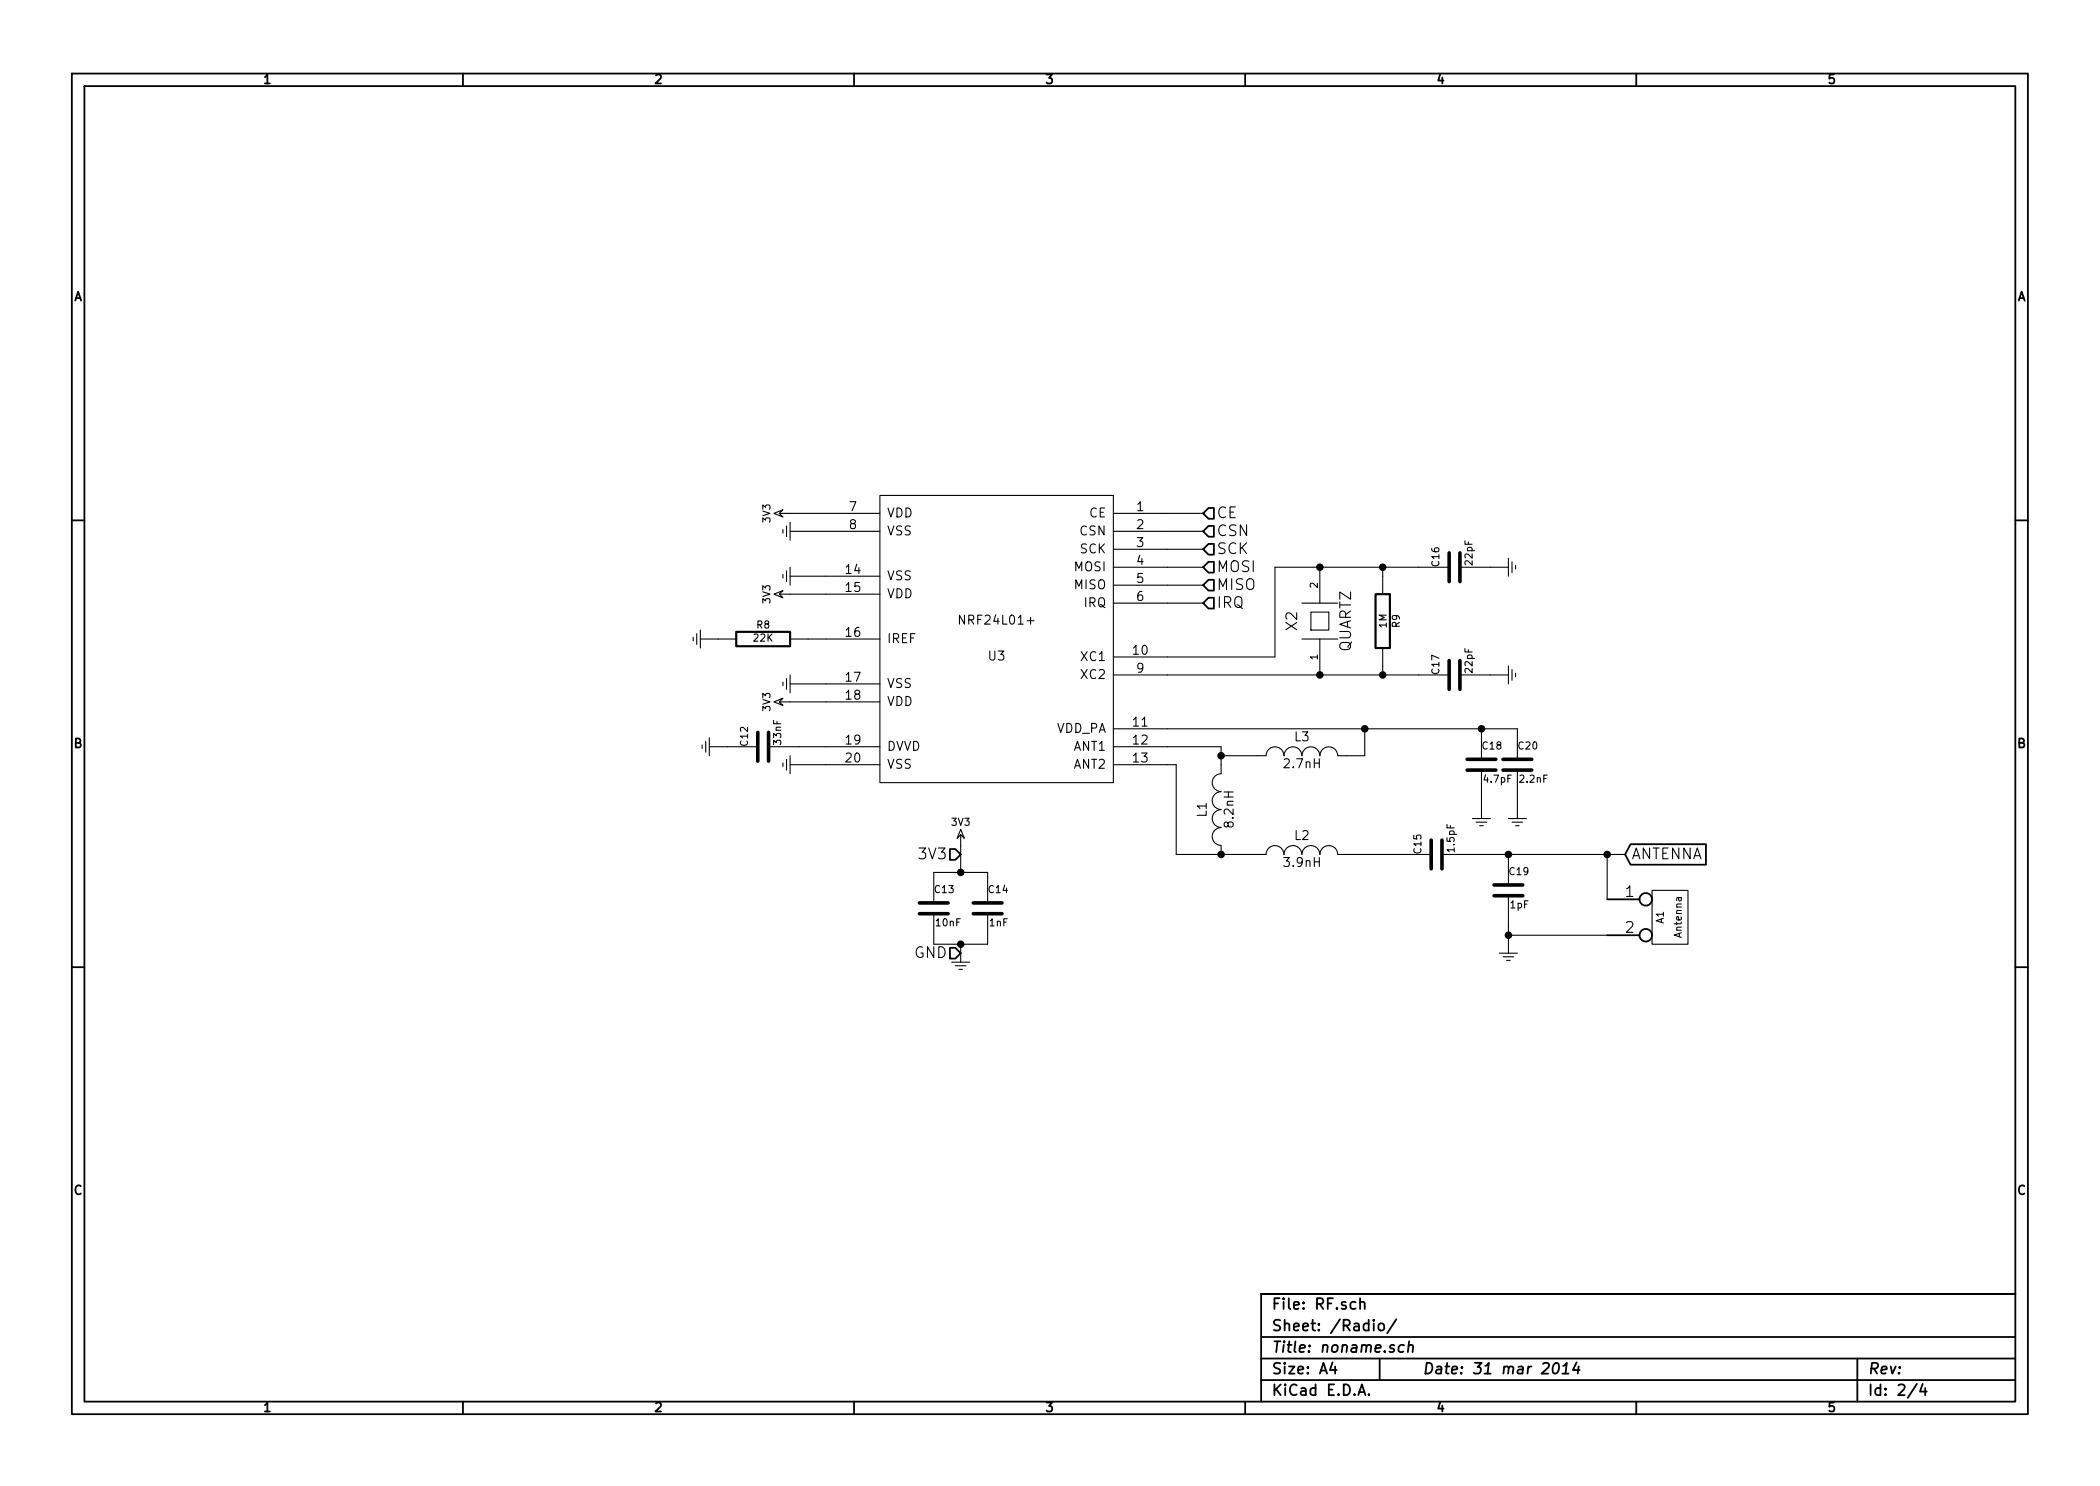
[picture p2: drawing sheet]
EESchema Schematic File Version 2  date Monday, 31 March 2014 17:10:11
LIBS:power
LIBS:device
LIBS:transistors
LIBS:conn
LIBS:linear
LIBS:regul
LIBS:74xx
LIBS:cmos4000
LIBS:adc-dac
LIBS:memory
LIBS:xilinx
LIBS:special
LIBS:microcontrollers
LIBS:dsp
LIBS:microchip
LIBS:analog_switches
LIBS:motorola
LIBS:texas
LIBS:intel
LIBS:audio
LIBS:interface
LIBS:digital-audio
LIBS:philips
LIBS:display
LIBS:cypress
LIBS:siliconi
LIBS:opto
LIBS:atmel
LIBS:contrib
LIBS:valves
LIBS:atmega16
LIBS:ATMEGA32U4
LIBS:LD1117
LIBS:MPU-6050
LIBS:nrf24l01
LIBS:nRF24L01+
LIBS:Quartz
LIBS:Tx-cache
EELAYER 27 0
EELAYER END
$Descr A4 11693 8268
encoding utf-8
Sheet 2 4
Title "noname.sch"
Date "31 mar 2014"
Rev ""
Comp ""
Comment1 ""
Comment2 ""
Comment3 ""
Comment4 ""
$EndDescr
$Comp
L NRF24L01+ U3
U 1 1
P 5550 3550
F 0 "U3" H 5550 3450 50  0000 C CNN
F 1 "NRF24L01+" H 5550 3650 50  0000 C CNN
F 2 "MODULE" H 5550 3550 50  0001 C CNN
F 3 "DOCUMENTATION" H 5550 3350 50  0001 C CNN
	1    5550 3550
	1    0    0    -1  
$EndComp
$Comp
L C C13
U 1 1
P 5200 5050
F 0 "C13" H 5200 5150 40  0000 L CNN
F 1 "10nF" H 5206 4965 40  0000 L CNN
F 2 "~" H 5238 4900 30  0000 C CNN
F 3 "~" H 5200 5050 60  0000 C CNN
	1    5200 5050
	1    0    0    -1  
$EndComp
$Comp
L 3V3 #PWR048
U 1 1
P 4400 2850
F 0 "#PWR048" H 4400 2950 40  0001 C CNN
F 1 "3V3" H 4400 2975 40  0000 C CNN
F 2 "" H 4400 2850 60  0000 C CNN
F 3 "" H 4400 2850 60  0000 C CNN
	1    4400 2850
	0    -1   -1   0   
$EndComp
$Comp
L 3V3 #PWR049
U 1 1
P 4400 3300
F 0 "#PWR049" H 4400 3400 40  0001 C CNN
F 1 "3V3" H 4400 3425 40  0000 C CNN
F 2 "" H 4400 3300 60  0000 C CNN
F 3 "" H 4400 3300 60  0000 C CNN
	1    4400 3300
	0    -1   -1   0   
$EndComp
$Comp
L 3V3 #PWR050
U 1 1
P 4400 3900
F 0 "#PWR050" H 4400 4000 40  0001 C CNN
F 1 "3V3" H 4400 4025 40  0000 C CNN
F 2 "" H 4400 3900 60  0000 C CNN
F 3 "" H 4400 3900 60  0000 C CNN
	1    4400 3900
	0    -1   -1   0   
$EndComp
$Comp
L GND #PWR051
U 1 1
P 4400 4250
F 0 "#PWR051" H 4400 4250 30  0001 C CNN
F 1 "GND" H 4400 4180 30  0001 C CNN
F 2 "" H 4400 4250 60  0000 C CNN
F 3 "" H 4400 4250 60  0000 C CNN
	1    4400 4250
	0    1    1    0   
$EndComp
$Comp
L GND #PWR052
U 1 1
P 4400 3800
F 0 "#PWR052" H 4400 3800 30  0001 C CNN
F 1 "GND" H 4400 3730 30  0001 C CNN
F 2 "" H 4400 3800 60  0000 C CNN
F 3 "" H 4400 3800 60  0000 C CNN
	1    4400 3800
	0    1    1    0   
$EndComp
$Comp
L GND #PWR053
U 1 1
P 4400 3200
F 0 "#PWR053" H 4400 3200 30  0001 C CNN
F 1 "GND" H 4400 3130 30  0001 C CNN
F 2 "" H 4400 3200 60  0000 C CNN
F 3 "" H 4400 3200 60  0000 C CNN
	1    4400 3200
	0    1    1    0   
$EndComp
$Comp
L GND #PWR054
U 1 1
P 4400 2950
F 0 "#PWR054" H 4400 2950 30  0001 C CNN
F 1 "GND" H 4400 2880 30  0001 C CNN
F 2 "" H 4400 2950 60  0000 C CNN
F 3 "" H 4400 2950 60  0000 C CNN
	1    4400 2950
	0    1    1    0   
$EndComp
$Comp
L R R8
U 1 1
P 4250 3550
F 0 "R8" V 4330 3550 40  0000 C CNN
F 1 "22K" V 4257 3551 40  0000 C CNN
F 2 "~" V 4180 3550 30  0000 C CNN
F 3 "~" H 4250 3550 30  0000 C CNN
	1    4250 3550
	0    -1   -1   0   
$EndComp
$Comp
L GND #PWR055
U 1 1
P 3900 3550
F 0 "#PWR055" H 3900 3550 30  0001 C CNN
F 1 "GND" H 3900 3480 30  0001 C CNN
F 2 "" H 3900 3550 60  0000 C CNN
F 3 "" H 3900 3550 60  0000 C CNN
	1    3900 3550
	0    1    1    0   
$EndComp
$Comp
L C C14
U 1 1
P 5500 5050
F 0 "C14" H 5500 5150 40  0000 L CNN
F 1 "1nF" H 5506 4965 40  0000 L CNN
F 2 "~" H 5538 4900 30  0000 C CNN
F 3 "~" H 5500 5050 60  0000 C CNN
	1    5500 5050
	1    0    0    -1  
$EndComp
Text HLabel 6700 2850 2    60   Input ~ 0
CE
Text HLabel 6700 2950 2    60   Input ~ 0
CSN
Text HLabel 6700 3050 2    60   Input ~ 0
SCK
Text HLabel 6700 3150 2    60   Input ~ 0
MOSI
Text HLabel 6700 3250 2    60   Input ~ 0
MISO
Text HLabel 6700 3350 2    60   Input ~ 0
IRQ
Text HLabel 5350 5300 0    60   Input ~ 0
GND
Text HLabel 5350 4750 0    60   Input ~ 0
3V3
$Comp
L R R9
U 1 1
P 7700 3450
F 0 "R9" V 7780 3450 40  0000 C CNN
F 1 "1M" V 7707 3451 40  0000 C CNN
F 2 "~" V 7630 3450 30  0000 C CNN
F 3 "~" H 7700 3450 30  0000 C CNN
	1    7700 3450
	1    0    0    -1  
$EndComp
$Comp
L C C16
U 1 1
P 8100 3150
F 0 "C16" H 8100 3250 40  0000 L CNN
F 1 "22pF" H 8106 3065 40  0000 L CNN
F 2 "~" H 8138 3000 30  0000 C CNN
F 3 "~" H 8100 3150 60  0000 C CNN
	1    8100 3150
	0    -1   -1   0   
$EndComp
$Comp
L C C17
U 1 1
P 8100 3750
F 0 "C17" H 8100 3850 40  0000 L CNN
F 1 "22pF" H 8106 3665 40  0000 L CNN
F 2 "~" H 8138 3600 30  0000 C CNN
F 3 "~" H 8100 3750 60  0000 C CNN
	1    8100 3750
	0    -1   -1   0   
$EndComp
$Comp
L GND #PWR058
U 1 1
P 8400 3150
F 0 "#PWR058" H 8400 3150 30  0001 C CNN
F 1 "GND" H 8400 3080 30  0001 C CNN
F 2 "" H 8400 3150 60  0000 C CNN
F 3 "" H 8400 3150 60  0000 C CNN
	1    8400 3150
	0    -1   -1   0   
$EndComp
$Comp
L GND #PWR059
U 1 1
P 8400 3750
F 0 "#PWR059" H 8400 3750 30  0001 C CNN
F 1 "GND" H 8400 3680 30  0001 C CNN
F 2 "" H 8400 3750 60  0000 C CNN
F 3 "" H 8400 3750 60  0000 C CNN
	1    8400 3750
	0    -1   -1   0   
$EndComp
$Comp
L INDUCTOR_SMALL L1
U 1 1
P 6800 4500
F 0 "L1" H 6800 4600 50  0000 C CNN
F 1 "8.2nH" H 6800 4450 50  0000 C CNN
F 2 "~" H 6800 4500 60  0000 C CNN
F 3 "~" H 6800 4500 60  0000 C CNN
	1    6800 4500
	0    -1   -1   0   
$EndComp
$Comp
L INDUCTOR_SMALL L2
U 1 1
P 7250 4750
F 0 "L2" H 7250 4850 50  0000 C CNN
F 1 "3.9nH" H 7250 4700 50  0000 C CNN
F 2 "~" H 7250 4750 60  0000 C CNN
F 3 "~" H 7250 4750 60  0000 C CNN
	1    7250 4750
	1    0    0    -1  
$EndComp
$Comp
L INDUCTOR_SMALL L3
U 1 1
P 7250 4200
F 0 "L3" H 7250 4300 50  0000 C CNN
F 1 "2.7nH" H 7250 4150 50  0000 C CNN
F 2 "~" H 7250 4200 60  0000 C CNN
F 3 "~" H 7250 4200 60  0000 C CNN
	1    7250 4200
	1    0    0    -1  
$EndComp
$Comp
L C C20
U 1 1
P 8450 4250
F 0 "C20" H 8450 4350 40  0000 L CNN
F 1 "2.2nF" H 8456 4165 40  0000 L CNN
F 2 "~" H 8488 4100 30  0000 C CNN
F 3 "~" H 8450 4250 60  0000 C CNN
	1    8450 4250
	1    0    0    -1  
$EndComp
$Comp
L C C18
U 1 1
P 8250 4250
F 0 "C18" H 8250 4350 40  0000 L CNN
F 1 "4.7pF" H 8256 4165 40  0000 L CNN
F 2 "~" H 8288 4100 30  0000 C CNN
F 3 "~" H 8250 4250 60  0000 C CNN
	1    8250 4250
	1    0    0    -1  
$EndComp
$Comp
L GND #PWR060
U 1 1
P 8250 4550
F 0 "#PWR060" H 8250 4550 30  0001 C CNN
F 1 "GND" H 8250 4480 30  0001 C CNN
F 2 "" H 8250 4550 60  0000 C CNN
F 3 "" H 8250 4550 60  0000 C CNN
	1    8250 4550
	1    0    0    -1  
$EndComp
$Comp
L GND #PWR061
U 1 1
P 8450 4550
F 0 "#PWR061" H 8450 4550 30  0001 C CNN
F 1 "GND" H 8450 4480 30  0001 C CNN
F 2 "" H 8450 4550 60  0000 C CNN
F 3 "" H 8450 4550 60  0000 C CNN
	1    8450 4550
	1    0    0    -1  
$EndComp
$Comp
L C C15
U 1 1
P 8000 4750
F 0 "C15" H 8000 4850 40  0000 L CNN
F 1 "1.5pF" H 8006 4665 40  0000 L CNN
F 2 "~" H 8038 4600 30  0000 C CNN
F 3 "~" H 8000 4750 60  0000 C CNN
	1    8000 4750
	0    -1   -1   0   
$EndComp
$Comp
L C C19
U 1 1
P 8400 4950
F 0 "C19" H 8400 5050 40  0000 L CNN
F 1 "1pF" H 8406 4865 40  0000 L CNN
F 2 "~" H 8438 4800 30  0000 C CNN
F 3 "~" H 8400 4950 60  0000 C CNN
	1    8400 4950
	1    0    0    -1  
$EndComp
$Comp
L GND #PWR062
U 1 1
P 8400 5300
F 0 "#PWR062" H 8400 5300 30  0001 C CNN
F 1 "GND" H 8400 5230 30  0001 C CNN
F 2 "" H 8400 5300 60  0000 C CNN
F 3 "" H 8400 5300 60  0000 C CNN
	1    8400 5300
	1    0    0    -1  
$EndComp
Text GLabel 9050 4750 2    60   Input ~ 0
ANTENNA
$Comp
L C C12
U 1 1
P 4250 4150
F 0 "C12" H 4250 4250 40  0000 L CNN
F 1 "33nF" H 4256 4065 40  0000 L CNN
F 2 "~" H 4288 4000 30  0000 C CNN
F 3 "~" H 4250 4150 60  0000 C CNN
	1    4250 4150
	0    -1   -1   0   
$EndComp
$Comp
L GND #PWR063
U 1 1
P 3950 4150
F 0 "#PWR063" H 3950 4150 30  0001 C CNN
F 1 "GND" H 3950 4080 30  0001 C CNN
F 2 "" H 3950 4150 60  0000 C CNN
F 3 "" H 3950 4150 60  0000 C CNN
	1    3950 4150
	0    1    1    0   
$EndComp
$Comp
L QUARTZ X2
U 1 1
P 7350 3450
F 0 "X2" H 7350 3600 60  0000 C CNN
F 1 "QUARTZ" H 7350 3300 60  0000 C CNN
F 2 "~" H 7350 3450 60  0000 C CNN
F 3 "~" H 7350 3450 60  0000 C CNN
	1    7350 3450
	0    -1   -1   0   
$EndComp
$Comp
L CONN_2 A1
U 1 1
P 9300 5100
F 0 "A1" V 9250 5100 40  0000 C CNN
F 1 "Antenna" V 9350 5100 40  0000 C CNN
F 2 "" H 9300 5100 60  0000 C CNN
F 3 "" H 9300 5100 60  0000 C CNN
	1    9300 5100
	1    0    0    -1  
$EndComp
$Comp
L GND #PWR057
U 1 1
P 5350 5350
F 0 "#PWR057" H 5350 5350 30  0001 C CNN
F 1 "GND" H 5350 5280 30  0001 C CNN
F 2 "" H 5350 5350 60  0000 C CNN
F 3 "" H 5350 5350 60  0000 C CNN
	1    5350 5350
	1    0    0    -1  
$EndComp
Wire Wire Line
	4600 2850 4400 2850
Wire Wire Line
	4600 3300 4400 3300
Wire Wire Line
	4600 3900 4400 3900
Wire Wire Line
	4600 2950 4400 2950
Wire Wire Line
	4400 3200 4600 3200
Wire Wire Line
	4600 3800 4400 3800
Wire Wire Line
	4600 4250 4400 4250
Wire Wire Line
	4500 3550 4600 3550
Wire Wire Line
	4000 3550 3900 3550
Wire Wire Line
	5200 4850 5500 4850
Connection ~ 5350 4850
Wire Wire Line
	5200 5250 5500 5250
Connection ~ 5350 5250
Wire Wire Line
	5350 5250 5350 5350
Wire Wire Line
	6500 2850 6700 2850
Wire Wire Line
	6700 2950 6500 2950
Wire Wire Line
	6500 3050 6700 3050
Wire Wire Line
	6700 3150 6500 3150
Wire Wire Line
	6500 3250 6700 3250
Wire Wire Line
	6700 3350 6500 3350
Wire Wire Line
	6500 3650 7100 3650
Wire Wire Line
	7100 3150 7900 3150
Wire Wire Line
	7700 3150 7700 3200
Connection ~ 7350 3150
Connection ~ 7700 3150
Wire Wire Line
	6500 3750 7900 3750
Wire Wire Line
	7700 3750 7700 3700
Connection ~ 7350 3750
Connection ~ 7700 3750
Wire Wire Line
	8400 3750 8300 3750
Wire Wire Line
	8300 3150 8400 3150
Wire Wire Line
	8450 4550 8450 4450
Wire Wire Line
	8250 4450 8250 4550
Wire Wire Line
	6500 4050 8450 4050
Connection ~ 8250 4050
Connection ~ 6800 4750
Wire Wire Line
	7500 4750 7800 4750
Wire Wire Line
	8200 4750 9050 4750
Wire Wire Line
	8400 5150 8400 5300
Connection ~ 8400 4750
Wire Wire Line
	3950 4150 4050 4150
Wire Wire Line
	4450 4150 4600 4150
Wire Wire Line
	8950 4750 8950 5000
Connection ~ 8950 4750
Wire Wire Line
	8950 5200 8400 5200
Connection ~ 8400 5200
Wire Wire Line
	5350 4700 5350 4850
$Comp
L 3V3 #PWR056
U 1 1
P 5350 4700
F 0 "#PWR056" H 5350 4800 40  0001 C CNN
F 1 "3V3" H 5350 4825 40  0000 C CNN
F 2 "" H 5350 4700 60  0000 C CNN
F 3 "" H 5350 4700 60  0000 C CNN
	1    5350 4700
	1    0    0    -1  
$EndComp
Wire Wire Line
	7100 3650 7100 3150
Wire Wire Line
	7600 4050 7600 4200
Connection ~ 7600 4050
Wire Wire Line
	6800 4150 6800 4250
Wire Wire Line
	6500 4250 6550 4250
Wire Wire Line
	6550 4250 6550 4750
Wire Wire Line
	6550 4750 7000 4750
Wire Wire Line
	6500 4150 6800 4150
Wire Wire Line
	7000 4200 6800 4200
Connection ~ 6800 4200
Wire Wire Line
	7600 4200 7500 4200
$EndSCHEMATC
